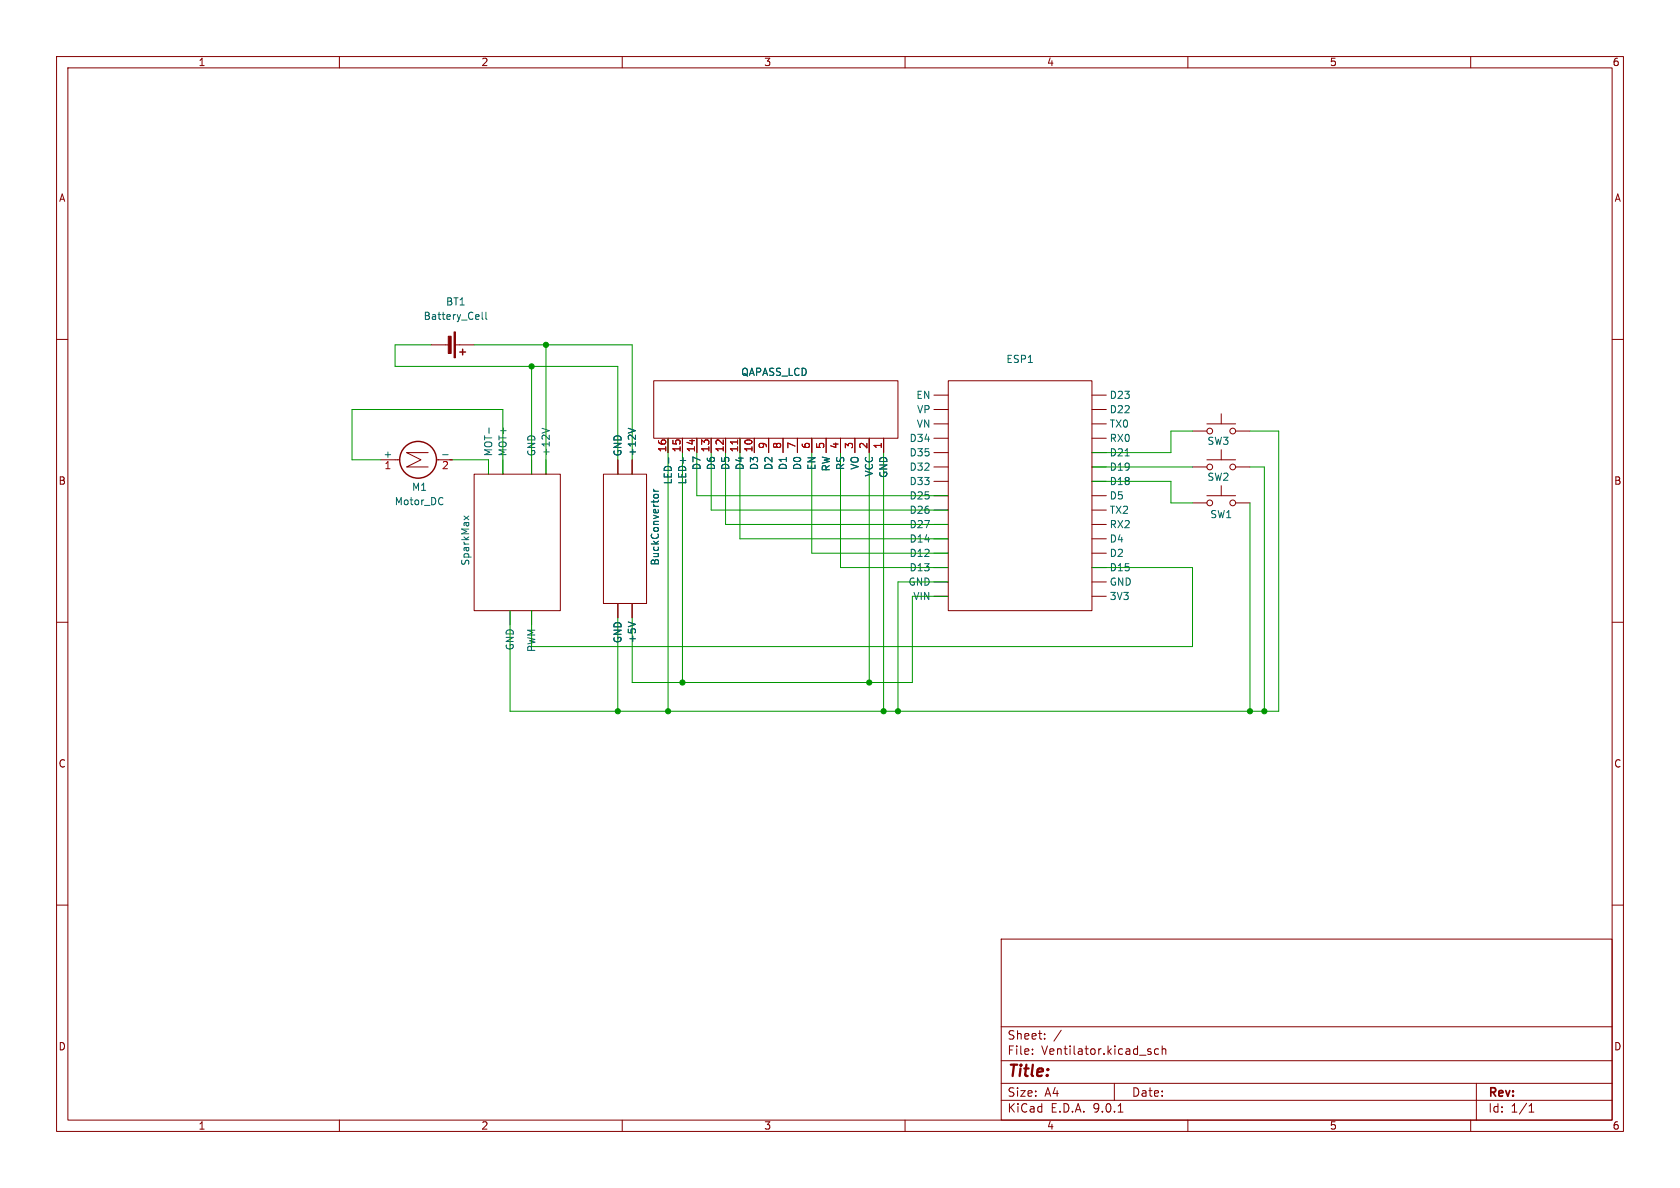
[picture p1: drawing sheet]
(kicad_sch
 (version 20250114)
 (generator "eeschema")
 (generator_version "9.0")
 (paper "A4")
 (lib_symbols
  (symbol "DIY_Ventilator_Symbols:BuckConvertor" (exclude_from_sim no) (in_bom yes) (on_board yes)
   (property "Reference" "U" (at 0 0 0) (effects (font (size 1.27 1.27))))
   (property "Value" "" (at 0 0 0) (effects (font (size 1.27 1.27))))
   (property "Footprint" "" (at 0 0 0) (effects (font (size 1.27 1.27)) (hide yes)))
   (property "Datasheet" "" (at 0 0 0) (effects (font (size 1.27 1.27)) (hide yes)))
   (property "Description" "" (at 0 0 0) (effects (font (size 1.27 1.27)) (hide yes)))
   (symbol "BuckConvertor_0_1"
    (rectangle (start -11.43 -1.27) (end 11.43 -8.89) (stroke (width 0) (type default)) (fill (type none))))
   (symbol "BuckConvertor_1_1"
    (pin power_in line (at -11.43 -3.81 180) (length 2.54) (name "+12V" (effects (font (size 1.27 1.27)))) (number "" (effects (font (size 1.27 1.27)))))
    (pin power_in line (at -11.43 -6.35 180) (length 2.54) (name "GND" (effects (font (size 1.27 1.27)))) (number "" (effects (font (size 1.27 1.27)))))
    (pin power_out line (at 11.43 -3.81 0) (length 2.54) (name "+5V" (effects (font (size 1.27 1.27)))) (number "" (effects (font (size 1.27 1.27)))))
    (pin power_out line (at 11.43 -6.35 0) (length 2.54) (name "GND" (effects (font (size 1.27 1.27)))) (number "" (effects (font (size 1.27 1.27))))))
   (embedded_fonts no))
  (symbol "DIY_Ventilator_Symbols:QAPASS_LCD" (exclude_from_sim no) (in_bom yes) (on_board yes)
   (property "Reference" "U" (at 0 0 0) (effects (font (size 1.27 1.27))))
   (property "Value" "" (at 0 0 0) (effects (font (size 1.27 1.27))))
   (property "Footprint" "" (at 0 0 0) (effects (font (size 1.27 1.27)) (hide yes)))
   (property "Datasheet" "" (at 0 0 0) (effects (font (size 1.27 1.27)) (hide yes)))
   (property "Description" "" (at 0 0 0) (effects (font (size 1.27 1.27)) (hide yes)))
   (symbol "QAPASS_LCD_0_1"
    (rectangle (start -19.05 -8.89) (end 24.13 -19.05) (stroke (width 0) (type default)) (fill (type none))))
   (symbol "QAPASS_LCD_1_1"
    (pin power_in line (at -16.51 -8.89 90) (length 2.54) (name "GND" (effects (font (size 1.27 1.27)))) (number "1" (effects (font (size 1.27 1.27)))))
    (pin power_in line (at -13.97 -8.89 90) (length 2.54) (name "VCC" (effects (font (size 1.27 1.27)))) (number "2" (effects (font (size 1.27 1.27)))))
    (pin input line (at -11.43 -8.89 90) (length 2.54) (name "VO" (effects (font (size 1.27 1.27)))) (number "3" (effects (font (size 1.27 1.27)))))
    (pin input line (at -8.89 -8.89 90) (length 2.54) (name "RS" (effects (font (size 1.27 1.27)))) (number "4" (effects (font (size 1.27 1.27)))))
    (pin input line (at -6.35 -8.89 90) (length 2.54) (name "RW" (effects (font (size 1.27 1.27)))) (number "5" (effects (font (size 1.27 1.27)))))
    (pin input line (at -3.81 -8.89 90) (length 2.54) (name "EN" (effects (font (size 1.27 1.27)))) (number "6" (effects (font (size 1.27 1.27)))))
    (pin input line (at -1.27 -8.89 90) (length 2.54) (name "D0" (effects (font (size 1.27 1.27)))) (number "7" (effects (font (size 1.27 1.27)))))
    (pin input line (at 1.27 -8.89 90) (length 2.54) (name "D1" (effects (font (size 1.27 1.27)))) (number "8" (effects (font (size 1.27 1.27)))))
    (pin input line (at 3.81 -8.89 90) (length 2.54) (name "D2" (effects (font (size 1.27 1.27)))) (number "9" (effects (font (size 1.27 1.27)))))
    (pin input line (at 6.35 -8.89 90) (length 2.54) (name "D3" (effects (font (size 1.27 1.27)))) (number "10" (effects (font (size 1.27 1.27)))))
    (pin input line (at 8.89 -8.89 90) (length 2.54) (name "D4" (effects (font (size 1.27 1.27)))) (number "11" (effects (font (size 1.27 1.27)))))
    (pin input line (at 11.43 -8.89 90) (length 2.54) (name "D5" (effects (font (size 1.27 1.27)))) (number "12" (effects (font (size 1.27 1.27)))))
    (pin input line (at 13.97 -8.89 90) (length 2.54) (name "D6" (effects (font (size 1.27 1.27)))) (number "13" (effects (font (size 1.27 1.27)))))
    (pin input line (at 16.51 -8.89 90) (length 2.54) (name "D7" (effects (font (size 1.27 1.27)))) (number "14" (effects (font (size 1.27 1.27)))))
    (pin power_in line (at 19.05 -8.89 90) (length 2.54) (name "LED+" (effects (font (size 1.27 1.27)))) (number "15" (effects (font (size 1.27 1.27)))))
    (pin power_in line (at 21.59 -8.89 90) (length 2.54) (name "LED-" (effects (font (size 1.27 1.27)))) (number "16" (effects (font (size 1.27 1.27))))))
   (embedded_fonts no))
  (symbol "DIY_Ventilator_Symbols:Spark_Max" (exclude_from_sim no) (in_bom yes) (on_board yes)
   (property "Reference" "U" (at 0 -0.254 0) (effects (font (size 1.27 1.27))))
   (property "Value" "" (at 0 0 0) (effects (font (size 1.27 1.27))))
   (property "Footprint" "" (at 0 0 0) (effects (font (size 1.27 1.27)) (hide yes)))
   (property "Datasheet" "" (at 0 0 0) (effects (font (size 1.27 1.27)) (hide yes)))
   (property "Description" "" (at 0 0 0) (effects (font (size 1.27 1.27)) (hide yes)))
   (symbol "Spark_Max_0_1"
    (rectangle (start -12.7 -1.27) (end 11.43 -16.51) (stroke (width 0) (type default)) (fill (type none))))
   (symbol "Spark_Max_1_1"
    (pin power_in line (at -12.7 -3.81 180) (length 2.54) (name "+12V" (effects (font (size 1.27 1.27)))) (number "" (effects (font (size 1.27 1.27)))))
    (pin power_in line (at -12.7 -6.35 180) (length 2.54) (name "GND" (effects (font (size 1.27 1.27)))) (number "" (effects (font (size 1.27 1.27)))))
    (pin power_out line (at -12.7 -11.43 180) (length 2.54) (name "MOT+" (effects (font (size 1.27 1.27)))) (number "" (effects (font (size 1.27 1.27)))))
    (pin power_out line (at -12.7 -13.97 180) (length 2.54) (name "MOT-" (effects (font (size 1.27 1.27)))) (number "" (effects (font (size 1.27 1.27)))))
    (pin power_in line (at 11.43 -6.35 0) (length 2.54) (name "PWM" (effects (font (size 1.27 1.27)))) (number "" (effects (font (size 1.27 1.27)))))
    (pin power_in line (at 11.43 -10.16 0) (length 2.54) (name "GND" (effects (font (size 1.27 1.27)))) (number "" (effects (font (size 1.27 1.27))))))
   (embedded_fonts no))
  (symbol "Device:Battery_Cell"
   (pin_numbers (hide yes))
   (pin_names
    (offset 0) (hide yes)) (exclude_from_sim no) (in_bom yes) (on_board yes)
   (property "Reference" "BT" (at 2.54 2.54 0) (effects (font (size 1.27 1.27)) (justify left)))
   (property "Value" "Battery_Cell" (at 2.54 0 0) (effects (font (size 1.27 1.27)) (justify left)))
   (property "Footprint" "" (at 0 1.524 90) (effects (font (size 1.27 1.27)) (hide yes)))
   (property "Datasheet" "~" (at 0 1.524 90) (effects (font (size 1.27 1.27)) (hide yes)))
   (property "Description" "Single-cell battery" (at 0 0 0) (effects (font (size 1.27 1.27)) (hide yes)))
   (symbol "Battery_Cell_0_1"
    (rectangle (start -2.286 1.778) (end 2.286 1.524) (stroke (width 0) (type default)) (fill (type outline)))
    (rectangle (start -1.524 1.016) (end 1.524 0.508) (stroke (width 0) (type default)) (fill (type outline)))
    (polyline (pts (xy 0 1.778) (xy 0 2.54)) (stroke (width 0) (type default)) (fill (type none)))
    (polyline (pts (xy 0 0.762) (xy 0 0)) (stroke (width 0) (type default)) (fill (type none)))
    (polyline (pts (xy 0.762 3.048) (xy 1.778 3.048)) (stroke (width 0.254) (type default)) (fill (type none)))
    (polyline (pts (xy 1.27 3.556) (xy 1.27 2.54)) (stroke (width 0.254) (type default)) (fill (type none))))
   (symbol "Battery_Cell_1_1"
    (pin passive line (at 0 5.08 270) (length 2.54) (name "+" (effects (font (size 1.27 1.27)))) (number "1" (effects (font (size 1.27 1.27)))))
    (pin passive line (at 0 -2.54 90) (length 2.54) (name "-" (effects (font (size 1.27 1.27)))) (number "2" (effects (font (size 1.27 1.27))))))
   (embedded_fonts no))
  (symbol "ESP32:ESP32_Dev_Module" (exclude_from_sim no) (in_bom yes) (on_board yes)
   (property "Reference" "ESP32" (at 0 0 0) (effects (font (size 1.27 1.27))))
   (property "Value" "" (at 0 0 0) (effects (font (size 1.27 1.27))))
   (property "Footprint" "" (at 0 0 0) (effects (font (size 1.27 1.27)) (hide yes)))
   (property "Datasheet" "" (at 0 0 0) (effects (font (size 1.27 1.27)) (hide yes)))
   (property "Description" "" (at 0 0 0) (effects (font (size 1.27 1.27)) (hide yes)))
   (symbol "ESP32_Dev_Module_0_1"
    (rectangle (start -13.97 -1.27) (end 11.43 -41.91) (stroke (width 0) (type default)) (fill (type none))))
   (symbol "ESP32_Dev_Module_1_1"
    (pin input line (at -13.97 -3.81 180) (length 2.54) (name "EN" (effects (font (size 1.27 1.27)))) (number "" (effects (font (size 1.27 1.27)))))
    (pin input line (at -13.97 -6.35 180) (length 2.54) (name "VP" (effects (font (size 1.27 1.27)))) (number "" (effects (font (size 1.27 1.27)))))
    (pin input line (at -13.97 -8.89 180) (length 2.54) (name "VN" (effects (font (size 1.27 1.27)))) (number "" (effects (font (size 1.27 1.27)))))
    (pin input line (at -13.97 -11.43 180) (length 2.54) (name "D34" (effects (font (size 1.27 1.27)))) (number "" (effects (font (size 1.27 1.27)))))
    (pin input line (at -13.97 -13.97 180) (length 2.54) (name "D35" (effects (font (size 1.27 1.27)))) (number "" (effects (font (size 1.27 1.27)))))
    (pin bidirectional line (at -13.97 -16.51 180) (length 2.54) (name "D32" (effects (font (size 1.27 1.27)))) (number "" (effects (font (size 1.27 1.27)))))
    (pin bidirectional line (at -13.97 -19.05 180) (length 2.54) (name "D33" (effects (font (size 1.27 1.27)))) (number "" (effects (font (size 1.27 1.27)))))
    (pin bidirectional line (at -13.97 -21.59 180) (length 2.54) (name "D25" (effects (font (size 1.27 1.27)))) (number "" (effects (font (size 1.27 1.27)))))
    (pin bidirectional line (at -13.97 -24.13 180) (length 2.54) (name "D26" (effects (font (size 1.27 1.27)))) (number "" (effects (font (size 1.27 1.27)))))
    (pin bidirectional line (at -13.97 -26.67 180) (length 2.54) (name "D27" (effects (font (size 1.27 1.27)))) (number "" (effects (font (size 1.27 1.27)))))
    (pin bidirectional line (at -13.97 -29.21 180) (length 2.54) (name "D14" (effects (font (size 1.27 1.27)))) (number "" (effects (font (size 1.27 1.27)))))
    (pin bidirectional line (at -13.97 -31.75 180) (length 2.54) (name "D12" (effects (font (size 1.27 1.27)))) (number "" (effects (font (size 1.27 1.27)))))
    (pin bidirectional line (at -13.97 -34.29 180) (length 2.54) (name "D13" (effects (font (size 1.27 1.27)))) (number "" (effects (font (size 1.27 1.27)))))
    (pin power_in line (at -13.97 -36.83 180) (length 2.54) (name "GND" (effects (font (size 1.27 1.27)))) (number "" (effects (font (size 1.27 1.27)))))
    (pin power_in line (at -13.97 -39.37 180) (length 2.54) (name "VIN" (effects (font (size 1.27 1.27)))) (number "" (effects (font (size 1.27 1.27)))))
    (pin bidirectional line (at 11.43 -3.81 0) (length 2.54) (name "D23" (effects (font (size 1.27 1.27)))) (number "" (effects (font (size 1.27 1.27)))))
    (pin bidirectional line (at 11.43 -6.35 0) (length 2.54) (name "D22" (effects (font (size 1.27 1.27)))) (number "" (effects (font (size 1.27 1.27)))))
    (pin bidirectional line (at 11.43 -8.89 0) (length 2.54) (name "TX0" (effects (font (size 1.27 1.27)))) (number "" (effects (font (size 1.27 1.27)))))
    (pin bidirectional line (at 11.43 -11.43 0) (length 2.54) (name "RX0" (effects (font (size 1.27 1.27)))) (number "" (effects (font (size 1.27 1.27)))))
    (pin bidirectional line (at 11.43 -13.97 0) (length 2.54) (name "D21" (effects (font (size 1.27 1.27)))) (number "" (effects (font (size 1.27 1.27)))))
    (pin bidirectional line (at 11.43 -16.51 0) (length 2.54) (name "D19" (effects (font (size 1.27 1.27)))) (number "" (effects (font (size 1.27 1.27)))))
    (pin bidirectional line (at 11.43 -19.05 0) (length 2.54) (name "D18" (effects (font (size 1.27 1.27)))) (number "" (effects (font (size 1.27 1.27)))))
    (pin bidirectional line (at 11.43 -21.59 0) (length 2.54) (name "D5" (effects (font (size 1.27 1.27)))) (number "" (effects (font (size 1.27 1.27)))))
    (pin bidirectional line (at 11.43 -24.13 0) (length 2.54) (name "TX2" (effects (font (size 1.27 1.27)))) (number "" (effects (font (size 1.27 1.27)))))
    (pin bidirectional line (at 11.43 -26.67 0) (length 2.54) (name "RX2" (effects (font (size 1.27 1.27)))) (number "" (effects (font (size 1.27 1.27)))))
    (pin bidirectional line (at 11.43 -29.21 0) (length 2.54) (name "D4" (effects (font (size 1.27 1.27)))) (number "" (effects (font (size 1.27 1.27)))))
    (pin bidirectional line (at 11.43 -31.75 0) (length 2.54) (name "D2" (effects (font (size 1.27 1.27)))) (number "" (effects (font (size 1.27 1.27)))))
    (pin bidirectional line (at 11.43 -34.29 0) (length 2.54) (name "D15" (effects (font (size 1.27 1.27)))) (number "" (effects (font (size 1.27 1.27)))))
    (pin power_out line (at 11.43 -36.83 0) (length 2.54) (name "GND" (effects (font (size 1.27 1.27)))) (number "" (effects (font (size 1.27 1.27)))))
    (pin power_out line (at 11.43 -39.37 0) (length 2.54) (name "3V3" (effects (font (size 1.27 1.27)))) (number "" (effects (font (size 1.27 1.27))))))
   (embedded_fonts no))
  (symbol "Motor:Motor_DC"
   (pin_names
    (offset 0)) (exclude_from_sim no) (in_bom yes) (on_board yes)
   (property "Reference" "M" (at 2.54 2.54 0) (effects (font (size 1.27 1.27)) (justify left)))
   (property "Value" "Motor_DC" (at 2.54 -5.08 0) (effects (font (size 1.27 1.27)) (justify left top)))
   (property "Footprint" "" (at 0 -2.286 0) (effects (font (size 1.27 1.27)) (hide yes)))
   (property "Datasheet" "~" (at 0 -2.286 0) (effects (font (size 1.27 1.27)) (hide yes)))
   (property "Description" "DC Motor" (at 0 0 0) (effects (font (size 1.27 1.27)) (hide yes)))
   (symbol "Motor_DC_0_0"
    (polyline (pts (xy -1.27 -3.302) (xy -1.27 0.508) (xy 0 -2.032) (xy 1.27 0.508) (xy 1.27 -3.302)) (stroke (width 0) (type default)) (fill (type none))))
   (symbol "Motor_DC_0_1"
    (polyline (pts (xy 0 2.032) (xy 0 2.54)) (stroke (width 0) (type default)) (fill (type none)))
    (polyline (pts (xy 0 1.7272) (xy 0 2.0828)) (stroke (width 0) (type default)) (fill (type none)))
    (circle (center 0 -1.524) (radius 3.2512) (stroke (width 0.254) (type default)) (fill (type none)))
    (polyline (pts (xy 0 -4.7752) (xy 0 -5.1816)) (stroke (width 0) (type default)) (fill (type none)))
    (polyline (pts (xy 0 -7.62) (xy 0 -7.112)) (stroke (width 0) (type default)) (fill (type none))))
   (symbol "Motor_DC_1_1"
    (pin passive line (at 0 5.08 270) (length 2.54) (name "+" (effects (font (size 1.27 1.27)))) (number "1" (effects (font (size 1.27 1.27)))))
    (pin passive line (at 0 -7.62 90) (length 2.54) (name "-" (effects (font (size 1.27 1.27)))) (number "2" (effects (font (size 1.27 1.27))))))
   (embedded_fonts no))
  (symbol "Switch:SW_Push"
   (pin_numbers (hide yes))
   (pin_names
    (offset 1.016) (hide yes)) (exclude_from_sim no) (in_bom yes) (on_board yes)
   (property "Reference" "SW" (at 1.27 2.54 0) (effects (font (size 1.27 1.27)) (justify left)))
   (property "Value" "SW_Push" (at 0 -1.524 0) (effects (font (size 1.27 1.27))))
   (property "Footprint" "" (at 0 5.08 0) (effects (font (size 1.27 1.27)) (hide yes)))
   (property "Datasheet" "~" (at 0 5.08 0) (effects (font (size 1.27 1.27)) (hide yes)))
   (property "Description" "Push button switch, generic, two pins" (at 0 0 0) (effects (font (size 1.27 1.27)) (hide yes)))
   (symbol "SW_Push_0_1"
    (circle (center -2.032 0) (radius 0.508) (stroke (width 0) (type default)) (fill (type none)))
    (polyline (pts (xy 0 1.27) (xy 0 3.048)) (stroke (width 0) (type default)) (fill (type none)))
    (circle (center 2.032 0) (radius 0.508) (stroke (width 0) (type default)) (fill (type none)))
    (polyline (pts (xy 2.54 1.27) (xy -2.54 1.27)) (stroke (width 0) (type default)) (fill (type none)))
    (pin passive line (at -5.08 0 0) (length 2.54) (name "1" (effects (font (size 1.27 1.27)))) (number "1" (effects (font (size 1.27 1.27)))))
    (pin passive line (at 5.08 0 180) (length 2.54) (name "2" (effects (font (size 1.27 1.27)))) (number "2" (effects (font (size 1.27 1.27))))))
   (embedded_fonts no)))
 (junction
  (at 93.98 64.77)
  (diameter 0)
  (color 0 0 0 0))
 (junction
  (at 220.98 125.73)
  (diameter 0)
  (color 0 0 0 0))
 (junction
  (at 158.75 125.73)
  (diameter 0)
  (color 0 0 0 0))
 (junction
  (at 109.22 125.73)
  (diameter 0)
  (color 0 0 0 0))
 (junction
  (at 156.21 125.73)
  (diameter 0)
  (color 0 0 0 0))
 (junction
  (at 96.52 60.96)
  (diameter 0)
  (color 0 0 0 0))
 (junction
  (at 153.67 120.65)
  (diameter 0)
  (color 0 0 0 0))
 (junction
  (at 223.52 125.73)
  (diameter 0)
  (color 0 0 0 0))
 (junction
  (at 120.65 120.65)
  (diameter 0)
  (color 0 0 0 0))
 (junction
  (at 118.11 125.73)
  (diameter 0)
  (color 0 0 0 0))
 (wire
  (pts (xy 118.11 77.47) (xy 118.11 125.73))
  (stroke (width 0) (type default)))
 (wire
  (pts (xy 93.98 64.77) (xy 109.22 64.77))
  (stroke (width 0) (type default)))
 (wire
  (pts (xy 220.98 125.73) (xy 223.52 125.73))
  (stroke (width 0) (type default)))
 (wire
  (pts (xy 167.64 105.41) (xy 161.29 105.41))
  (stroke (width 0) (type default)))
 (wire
  (pts (xy 96.52 60.96) (xy 96.52 83.82))
  (stroke (width 0) (type default)))
 (wire
  (pts (xy 223.52 125.73) (xy 226.06 125.73))
  (stroke (width 0) (type default)))
 (wire
  (pts (xy 76.2 60.96) (xy 69.85 60.96))
  (stroke (width 0) (type default)))
 (wire
  (pts (xy 125.73 77.47) (xy 125.73 90.17))
  (stroke (width 0) (type default)))
 (wire
  (pts (xy 148.59 77.47) (xy 148.59 100.33))
  (stroke (width 0) (type default)))
 (wire
  (pts (xy 69.85 64.77) (xy 93.98 64.77))
  (stroke (width 0) (type default)))
 (wire
  (pts (xy 153.67 120.65) (xy 161.29 120.65))
  (stroke (width 0) (type default)))
 (wire
  (pts (xy 143.51 97.79) (xy 167.64 97.79))
  (stroke (width 0) (type default)))
 (wire
  (pts (xy 207.01 88.9) (xy 207.01 85.09))
  (stroke (width 0) (type default)))
 (wire
  (pts (xy 86.36 81.28) (xy 80.01 81.28))
  (stroke (width 0) (type default)))
 (wire
  (pts (xy 220.98 125.73) (xy 220.98 88.9))
  (stroke (width 0) (type default)))
 (wire
  (pts (xy 69.85 60.96) (xy 69.85 64.77))
  (stroke (width 0) (type default)))
 (wire
  (pts (xy 123.19 77.47) (xy 123.19 87.63))
  (stroke (width 0) (type default)))
 (wire
  (pts (xy 88.9 83.82) (xy 88.9 72.39))
  (stroke (width 0) (type default)))
 (wire
  (pts (xy 210.82 100.33) (xy 193.04 100.33))
  (stroke (width 0) (type default)))
 (wire
  (pts (xy 125.73 90.17) (xy 167.64 90.17))
  (stroke (width 0) (type default)))
 (wire
  (pts (xy 128.27 92.71) (xy 167.64 92.71))
  (stroke (width 0) (type default)))
 (wire
  (pts (xy 90.17 107.95) (xy 90.17 125.73))
  (stroke (width 0) (type default)))
 (wire
  (pts (xy 210.82 114.3) (xy 210.82 100.33))
  (stroke (width 0) (type default)))
 (wire
  (pts (xy 156.21 77.47) (xy 156.21 125.73))
  (stroke (width 0) (type default)))
 (wire
  (pts (xy 62.23 81.28) (xy 67.31 81.28))
  (stroke (width 0) (type default)))
 (wire
  (pts (xy 120.65 120.65) (xy 153.67 120.65))
  (stroke (width 0) (type default)))
 (wire
  (pts (xy 156.21 125.73) (xy 158.75 125.73))
  (stroke (width 0) (type default)))
 (wire
  (pts (xy 120.65 77.47) (xy 120.65 120.65))
  (stroke (width 0) (type default)))
 (wire
  (pts (xy 109.22 125.73) (xy 118.11 125.73))
  (stroke (width 0) (type default)))
 (wire
  (pts (xy 96.52 60.96) (xy 111.76 60.96))
  (stroke (width 0) (type default)))
 (wire
  (pts (xy 93.98 64.77) (xy 93.98 83.82))
  (stroke (width 0) (type default)))
 (wire
  (pts (xy 220.98 82.55) (xy 223.52 82.55))
  (stroke (width 0) (type default)))
 (wire
  (pts (xy 193.04 82.55) (xy 210.82 82.55))
  (stroke (width 0) (type default)))
 (wire
  (pts (xy 90.17 125.73) (xy 109.22 125.73))
  (stroke (width 0) (type default)))
 (wire
  (pts (xy 207.01 80.01) (xy 193.04 80.01))
  (stroke (width 0) (type default)))
 (wire
  (pts (xy 130.81 95.25) (xy 167.64 95.25))
  (stroke (width 0) (type default)))
 (wire
  (pts (xy 158.75 125.73) (xy 220.98 125.73))
  (stroke (width 0) (type default)))
 (wire
  (pts (xy 128.27 77.47) (xy 128.27 92.71))
  (stroke (width 0) (type default)))
 (wire
  (pts (xy 111.76 120.65) (xy 120.65 120.65))
  (stroke (width 0) (type default)))
 (wire
  (pts (xy 93.98 107.95) (xy 93.98 114.3))
  (stroke (width 0) (type default)))
 (wire
  (pts (xy 86.36 83.82) (xy 86.36 81.28))
  (stroke (width 0) (type default)))
 (wire
  (pts (xy 220.98 76.2) (xy 226.06 76.2))
  (stroke (width 0) (type default)))
 (wire
  (pts (xy 111.76 106.68) (xy 111.76 120.65))
  (stroke (width 0) (type default)))
 (wire
  (pts (xy 161.29 105.41) (xy 161.29 120.65))
  (stroke (width 0) (type default)))
 (wire
  (pts (xy 210.82 76.2) (xy 207.01 76.2))
  (stroke (width 0) (type default)))
 (wire
  (pts (xy 109.22 64.77) (xy 109.22 83.82))
  (stroke (width 0) (type default)))
 (wire
  (pts (xy 207.01 88.9) (xy 210.82 88.9))
  (stroke (width 0) (type default)))
 (wire
  (pts (xy 130.81 77.47) (xy 130.81 95.25))
  (stroke (width 0) (type default)))
 (wire
  (pts (xy 118.11 125.73) (xy 156.21 125.73))
  (stroke (width 0) (type default)))
 (wire
  (pts (xy 207.01 76.2) (xy 207.01 80.01))
  (stroke (width 0) (type default)))
 (wire
  (pts (xy 167.64 102.87) (xy 158.75 102.87))
  (stroke (width 0) (type default)))
 (wire
  (pts (xy 148.59 100.33) (xy 167.64 100.33))
  (stroke (width 0) (type default)))
 (wire
  (pts (xy 111.76 60.96) (xy 111.76 83.82))
  (stroke (width 0) (type default)))
 (wire
  (pts (xy 109.22 106.68) (xy 109.22 125.73))
  (stroke (width 0) (type default)))
 (wire
  (pts (xy 143.51 77.47) (xy 143.51 97.79))
  (stroke (width 0) (type default)))
 (wire
  (pts (xy 158.75 102.87) (xy 158.75 125.73))
  (stroke (width 0) (type default)))
 (wire
  (pts (xy 83.82 60.96) (xy 96.52 60.96))
  (stroke (width 0) (type default)))
 (wire
  (pts (xy 223.52 82.55) (xy 223.52 125.73))
  (stroke (width 0) (type default)))
 (wire
  (pts (xy 123.19 87.63) (xy 167.64 87.63))
  (stroke (width 0) (type default)))
 (wire
  (pts (xy 88.9 72.39) (xy 62.23 72.39))
  (stroke (width 0) (type default)))
 (wire
  (pts (xy 207.01 85.09) (xy 193.04 85.09))
  (stroke (width 0) (type default)))
 (wire
  (pts (xy 226.06 76.2) (xy 226.06 125.73))
  (stroke (width 0) (type default)))
 (wire
  (pts (xy 62.23 72.39) (xy 62.23 81.28))
  (stroke (width 0) (type default)))
 (wire
  (pts (xy 93.98 114.3) (xy 210.82 114.3))
  (stroke (width 0) (type default)))
 (wire
  (pts (xy 153.67 77.47) (xy 153.67 120.65))
  (stroke (width 0) (type default)))
 (symbol
  (lib_id "ESP32:ESP32_Dev_Module")
  (at 181.61 66.04 0)
  (unit 1)
  (exclude_from_sim no)
  (in_bom yes)
  (on_board yes)
  (dnp no)
  (fields_autoplaced yes)
  (property "Reference" "ESP1" (at 180.34 63.5 0) (effects (font (size 1.27 1.27))))
  (property "Value" "~" (at 180.34 66.04 0) (effects (font (size 1.27 1.27))))
  (property "Footprint" "" (at 181.61 66.04 0) (effects (font (size 1.27 1.27)) (hide yes)))
  (property "Datasheet" "" (at 181.61 66.04 0) (effects (font (size 1.27 1.27)) (hide yes)))
  (property "Description" "" (at 181.61 66.04 0) (effects (font (size 1.27 1.27)) (hide yes)))
  (pin "")
  (pin "")
  (pin "")
  (pin "")
  (pin "")
  (pin "")
  (pin "")
  (pin "")
  (pin "")
  (pin "")
  (pin "")
  (pin "")
  (pin "")
  (pin "")
  (pin "")
  (pin "")
  (pin "")
  (pin "")
  (pin "")
  (pin "")
  (pin "")
  (pin "")
  (pin "")
  (pin "")
  (pin "")
  (pin "")
  (pin "")
  (pin "")
  (pin "")
  (pin ""))
 (symbol
  (lib_id "DIY_Ventilator_Symbols:BuckConvertor")
  (at 115.57 95.25 270)
  (unit 1)
  (exclude_from_sim no)
  (in_bom yes)
  (on_board yes)
  (dnp no)
  (property "Reference" "BuckConvertor" (at 115.824 100.076 0) (effects (font (size 1.27 1.27)) (justify right)))
  (property "Value" "~" (at 105.41 93.98 90) (effects (font (size 1.27 1.27)) (justify right)))
  (property "Footprint" "" (at 115.57 95.25 0) (effects (font (size 1.27 1.27)) (hide yes)))
  (property "Datasheet" "" (at 115.57 95.25 0) (effects (font (size 1.27 1.27)) (hide yes)))
  (property "Description" "" (at 115.57 95.25 0) (effects (font (size 1.27 1.27)) (hide yes)))
  (pin "")
  (pin "")
  (pin "")
  (pin ""))
 (symbol
  (lib_id "DIY_Ventilator_Symbols:Spark_Max")
  (at 100.33 96.52 270)
  (unit 1)
  (exclude_from_sim no)
  (in_bom yes)
  (on_board yes)
  (dnp no)
  (property "Reference" "SparkMax" (at 82.296 90.932 0) (effects (font (size 1.27 1.27)) (justify left)))
  (property "Value" "~" (at 100.33 97.155 90) (effects (font (size 1.27 1.27)) (justify left)))
  (property "Footprint" "" (at 100.33 96.52 0) (effects (font (size 1.27 1.27)) (hide yes)))
  (property "Datasheet" "" (at 100.33 96.52 0) (effects (font (size 1.27 1.27)) (hide yes)))
  (property "Description" "" (at 100.33 96.52 0) (effects (font (size 1.27 1.27)) (hide yes)))
  (pin "")
  (pin "")
  (pin "")
  (pin "")
  (pin "")
  (pin ""))
 (symbol
  (lib_id "Motor:Motor_DC")
  (at 72.39 81.28 90)
  (unit 1)
  (exclude_from_sim no)
  (in_bom yes)
  (on_board yes)
  (dnp no)
  (property "Reference" "M1" (at 74.168 86.106 90) (effects (font (size 1.27 1.27))))
  (property "Value" "Motor_DC" (at 74.168 88.646 90) (effects (font (size 1.27 1.27))))
  (property "Footprint" "" (at 74.676 81.28 0) (effects (font (size 1.27 1.27)) (hide yes)))
  (property "Datasheet" "~" (at 74.676 81.28 0) (effects (font (size 1.27 1.27)) (hide yes)))
  (property "Description" "DC Motor" (at 72.39 81.28 0) (effects (font (size 1.27 1.27)) (hide yes)))
  (pin "1")
  (pin "2"))
 (symbol
  (lib_id "Switch:SW_Push")
  (at 215.9 76.2 0)
  (unit 1)
  (exclude_from_sim no)
  (in_bom yes)
  (on_board yes)
  (dnp no)
  (property "Reference" "SW3" (at 215.392 77.978 0) (effects (font (size 1.27 1.27))))
  (property "Value" "SW_Push" (at 215.9 71.12 0) (effects (font (size 1.27 1.27)) (hide yes)))
  (property "Footprint" "" (at 215.9 71.12 0) (effects (font (size 1.27 1.27)) (hide yes)))
  (property "Datasheet" "~" (at 215.9 71.12 0) (effects (font (size 1.27 1.27)) (hide yes)))
  (property "Description" "Push button switch, generic, two pins" (at 215.9 76.2 0) (effects (font (size 1.27 1.27)) (hide yes)))
  (pin "1")
  (pin "2"))
 (symbol
  (lib_id "Switch:SW_Push")
  (at 215.9 88.9 0)
  (unit 1)
  (exclude_from_sim no)
  (in_bom yes)
  (on_board yes)
  (dnp no)
  (property "Reference" "SW1" (at 215.9 90.932 0) (effects (font (size 1.27 1.27))))
  (property "Value" "SW_Push" (at 215.9 83.82 0) (effects (font (size 1.27 1.27)) (hide yes)))
  (property "Footprint" "" (at 215.9 83.82 0) (effects (font (size 1.27 1.27)) (hide yes)))
  (property "Datasheet" "~" (at 215.9 83.82 0) (effects (font (size 1.27 1.27)) (hide yes)))
  (property "Description" "Push button switch, generic, two pins" (at 215.9 88.9 0) (effects (font (size 1.27 1.27)) (hide yes)))
  (pin "1")
  (pin "2"))
 (symbol
  (lib_id "DIY_Ventilator_Symbols:QAPASS_LCD")
  (at 139.7 86.36 180)
  (unit 1)
  (exclude_from_sim no)
  (in_bom yes)
  (on_board yes)
  (dnp no)
  (property "Reference" "QAPASS_LCD" (at 136.906 65.786 0) (effects (font (size 1.27 1.27))))
  (property "Value" "~" (at 137.16 83.82 0) (effects (font (size 1.27 1.27))))
  (property "Footprint" "" (at 139.7 86.36 0) (effects (font (size 1.27 1.27)) (hide yes)))
  (property "Datasheet" "" (at 139.7 86.36 0) (effects (font (size 1.27 1.27)) (hide yes)))
  (property "Description" "" (at 139.7 86.36 0) (effects (font (size 1.27 1.27)) (hide yes)))
  (pin "12")
  (pin "2")
  (pin "15")
  (pin "1")
  (pin "6")
  (pin "5")
  (pin "4")
  (pin "13")
  (pin "3")
  (pin "14")
  (pin "16")
  (pin "11")
  (pin "10")
  (pin "9")
  (pin "8")
  (pin "7"))
 (symbol
  (lib_id "Device:Battery_Cell")
  (at 78.74 60.96 270)
  (unit 1)
  (exclude_from_sim no)
  (in_bom yes)
  (on_board yes)
  (dnp no)
  (fields_autoplaced yes)
  (property "Reference" "BT1" (at 80.5815 53.34 90) (effects (font (size 1.27 1.27))))
  (property "Value" "Battery_Cell" (at 80.5815 55.88 90) (effects (font (size 1.27 1.27))))
  (property "Footprint" "" (at 80.264 60.96 90) (effects (font (size 1.27 1.27)) (hide yes)))
  (property "Datasheet" "~" (at 80.264 60.96 90) (effects (font (size 1.27 1.27)) (hide yes)))
  (property "Description" "Single-cell battery" (at 78.74 60.96 0) (effects (font (size 1.27 1.27)) (hide yes)))
  (pin "1")
  (pin "2"))
 (symbol
  (lib_id "Switch:SW_Push")
  (at 215.9 82.55 0)
  (unit 1)
  (exclude_from_sim no)
  (in_bom yes)
  (on_board yes)
  (dnp no)
  (property "Reference" "SW2" (at 215.392 84.328 0) (effects (font (size 1.27 1.27))))
  (property "Value" "SW_Push" (at 215.9 77.47 0) (effects (font (size 1.27 1.27)) (hide yes)))
  (property "Footprint" "" (at 215.9 77.47 0) (effects (font (size 1.27 1.27)) (hide yes)))
  (property "Datasheet" "~" (at 215.9 77.47 0) (effects (font (size 1.27 1.27)) (hide yes)))
  (property "Description" "Push button switch, generic, two pins" (at 215.9 82.55 0) (effects (font (size 1.27 1.27)) (hide yes)))
  (pin "1")
  (pin "2"))
 (sheet_instances
  (path ""
   (page "1")))
 (embedded_fonts no))
